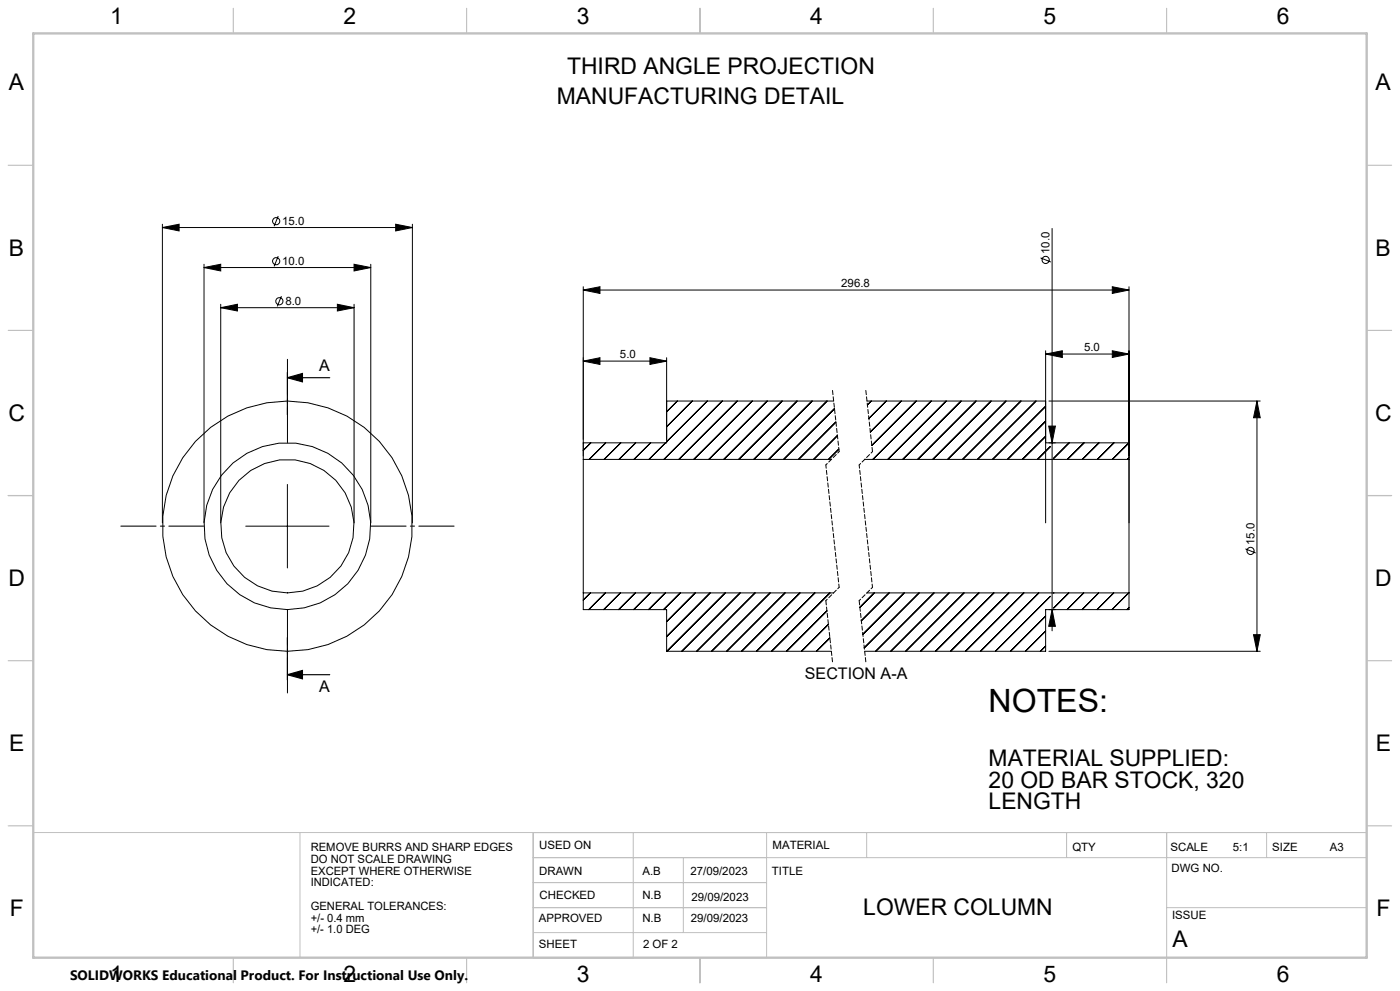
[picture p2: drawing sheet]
<svg xmlns="http://www.w3.org/2000/svg" width="420mm" height="297mm" viewBox="0 0 420 297" stroke-linecap="round" stroke-linejoin="round" font-family="sans-serif">
<g fill="none" stroke="#000" stroke-width=".3">
<path d="M48.7 68.2l5-1v2zM48.7 67.2v89.5M48.7 68.2h75M61.2 79.2v77.5M83.5 64.7l-1.3 3.1M83.5 76.8l-1.3 3M106.2 79.2l5 1-5 1zM111.2 79.2v77.5M118.7 67.2l5 1-5 1zM123.7 67.2v89.5M312.2 77.3l3 1.2M315.6 68.5v120.6"/>
<path d="M61.2 80.2l5-1v2zM61.2 80.2h50M66.2 92.2l5-1v2zM66.2 91.2v65.5M66.2 92.2h40M84.4 88.8l-1.2 3M101.2 91.2l5 1-5 1zM106.2 91.2v65.5M175 86.9l5-1v2zM175 85.9v51.8M175 86.9h163.7M333.7 85.9l5 1-5 1z"/>
<path d="M338.7 85.9v70.8M175 108.2l5-1v2zM175 108.2h25M195 107.2l5 1-5 1zM200 107.2v25.5h-25M313.7 106.1l5-1v2zM313.7 105.1v51.6M313.7 106.1h25M333.7 105.1l5 1-5 1zM175 137.7v40M175 137.7h74.4M177.2 132.7l-2.2 2.3"/>
<path d="M181.7 132.7l-5 5M186.2 132.7l-5 5M190.7 132.7l-5 5M195.2 132.7l-5 5M199.7 132.7l-5 5M200 120.2h50.1M203.2 120.2l-3.2 3.2M207.7 120.2l-7.7 7.7M212.2 120.2l-12.2 12.2M216.7 120.2l-17.5 17.5M221.2 120.2l-17.5 17.5M225.7 120.2l-17.6 17.5"/>
<path d="M230.2 120.2l-17.5 17.5M234.6 120.2l-17.5 17.5M239.1 120.2l-17.5 17.5M243.6 120.2l-17.5 17.5M248.1 120.2l-17.5 17.5M250.3 122.5l-15.2 15.2M250.8 126.5l-11.2 11.2M251.2 130.6l-7.1 7.1M251.6 134.6l-3 3.1M259.4 137.7h79.3v40M260.1 120.2h53.6M261.4 120.2l-1.2 1.2"/>
<path d="M265.9 120.2l-5.3 5.2M270.4 120.2l-9.3 9.3M274.8 120.2l-13.3 13.3M279.4 120.2l-17.5 17.5M283.8 120.2l-17.5 17.5M288.3 120.2l-17.5 17.5M292.8 120.2l-17.5 17.5M297.3 120.2l-17.5 17.5M301.8 120.2l-17.5 17.5M306.3 120.2l-17.5 17.5M310.8 120.2l-17.5 17.5M313.7 132.7h25l-5 5"/>
<path d="M313.7 121.8l-15.9 15.9M313.7 126.3l-11.4 11.4M313.7 130.8l-7 6.9M314.6 127.7h2l-1 5zM314.7 120.2h63.4M315.1 133.8l-3.8 3.9M320.7 132.7l-4.6 4.6M325.2 132.7l-5 5M329.7 132.7l-5 5M334.2 132.7l-5 5M338.7 137.2l-.5 .5M377.1 120.2v75"/>
<path d="M377.1 120.2l1 5h-2zM73.7 157.7h25M86.2 145.2v25M175 177.7v5h25v12.5M175 177.7h75.1M177.1 177.7l-2.1 2.1M181.6 177.7l-5 5M186.1 177.7l-5 5M190.6 177.7l-5 5M195.1 177.7l-5 5M199.6 177.7l-5 5M204.1 177.7l-5 5"/>
<path d="M208.6 177.7l-8.6 8.6M213 177.7l-13 13.1M217.6 177.7l-17.5 17.5M222 177.7l-17.5 17.5M226.5 177.7l-17.5 17.5M231 177.7l-17.5 17.5M235.5 177.7l-17.5 17.5M240 177.7l-17.5 17.5M244.5 177.7l-17.5 17.5M249 177.7l-17.5 17.5M260.1 177.7h78.6M262.3 177.7l-4.3 4.3"/>
<path d="M266.7 177.7l-8.3 8.4M271.3 177.7l-12.5 12.4M275.7 177.7l-16.4 16.5M280.2 177.7l-17.5 17.5M284.7 177.7l-17.5 17.5M289.2 177.7l-17.5 17.5M293.7 177.7l-17.5 17.5M298.2 177.7l-17.5 17.5M302.7 177.7l-17.5 17.5M307.2 177.7l-17.5 17.5M311.6 177.7l-17.5 17.5M315.1 178.7l-16.5 16.5"/>
<path d="M316.2 177.7h-.1M320.6 177.7l-4.5 4.5M325.1 177.7l-5 5M329.6 177.7l-5 5M334.1 177.7l-5 5M338.6 177.7l-5 5M338.7 177.7v5h-25v12.5h-54.3M373.6 164.5l3.1 1.2M200 195.2h49.4M248.1 183.1l-12.1 12.1M248.5 187.1l-8 8.1M249 191.2l-4.1 4"/>
<path d="M313.7 184.6l-10.6 10.6M313.7 189.1l-6.1 6.1M313.7 193.6l-1.6 1.6M314.7 195.2h63.4M315.6 182.7l1 5h-2zM315.6 182.7h.1M338.7 182.1l-.6 .6M376.1 190.2h2l-1 5z"/>
<circle cx="82.9" cy="66.3" r="1.07"/>
<circle cx="82.9" cy="78.3" r="1.07"/>
<circle cx="313.7" cy="77.9" r="1.07"/>
<circle cx="83.8" cy="90.3" r="1.07"/>
<circle cx="86.2" cy="157.7" r="37.5"/>
<circle cx="86.2" cy="157.7" r="20"/>
<circle cx="86.2" cy="157.7" r="25"/>
<circle cx="375.2" cy="165.1" r="1.07"/>
</g>
<path d="M86.2 113.2l4.5-1.3v2.5zM86.2 113.2h12.7M86.2 111.6v12.7M86.2 191.1v12.7M86.2 202.2l4.5-1.3v2.5zM86.2 202.2h12.7" fill="none" stroke="#000" stroke-width=".35"/>
<path d="M249.7 117l2 18.3M259.7 117l2 18.3M247.7 180l2 18.4M257.7 180l2 18.4" fill="none" stroke="#000" stroke-width=".3" stroke-dasharray="1.3 .6"/>
<path d="M251.7 135.3l-4 4M261.7 135.3l-4 4M251.7 176l-4 4M261.7 176l-4 4" fill="none" stroke="#000" stroke-width=".3" stroke-dasharray="1.3 .6" stroke-dashoffset=".7"/>
<path d="M247.7 139.3l4 36.7M257.7 139.3l4 36.7" fill="none" stroke="#000" stroke-width=".3" stroke-dasharray="1.3 .6" stroke-dashoffset=".3"/>
<path d="M86.2 132.7v-25M61.2 157.7h-25M111.2 157.7h25M86.2 182.7v25" fill="none" stroke="#000" stroke-width=".3" stroke-dasharray="15.2 1.3 1.3 1.3" stroke-dashoffset="4.6"/>
<g fill="none" stroke="#c0c0c0" stroke-width=".3">
<path d="M10 249.5h400v37.5h-400zM90 249.5v37.5M160 249.5v37.5M160 257h250M190 249.5v37.5M205 257v22.5M230 249.5v37.5M260 249.5v7.5M320 249.5v7.5M350 249.5v37.5M380 249.5v7.5M160 264.5h70"/>
<path d="M160 272h70M160 279.5h70M350 272h60"/>
</g>
<g fill="none" stroke="#c0c0c0" stroke-width=".35">
<path d="M70 2.5v7.5M140 2.5v7.5M210 2.5v7.5M280 2.5v7.5M350 2.5v7.5M2.5 49.5h7.5M410 49.5h7.5M2.5 99h7.5M410 99h7.5M2.5 148.5h7.5M410 148.5h7.5M2.5 198h7.5"/>
<path d="M410 198h7.5M2.5 247.5h7.5M410 247.5h7.5M70 287v7.5M140 287v7.5M210 287v7.5M280 287v7.5M350 287v7.5"/>
</g>
<path d="M10 10h400v277h-400z" fill="none" stroke="#c0c0c0" stroke-width=".7"/>
<g fill="#000">
<path d="M48.7 68.2l5-1v2zM118.7 67.2l5 1-5 1zM61.2 80.2l5-1v2zM106.2 79.2l5 1-5 1zM66.2 92.2l5-1v2zM101.2 91.2l5 1-5 1zM175 86.9l5-1v2zM333.7 85.9l5 1-5 1zM313.7 106.1l5-1v2zM333.7 105.1l5 1-5 1z"/>
<path d="M86.2 113.2l4.5-1.3v2.5zM86.2 202.2l4.5-1.3v2.5z"/>
<path d="M195 107.2l5 1-5 1zM175 108.2l5-1v2z"/>
<path d="M377.1 120.2l1 5h-2zM376.1 190.2h2l-1 5z"/>
<path d="M315.6 182.7l1 5h-2zM314.6 127.7h2l-1 5z"/>
</g>
<text font-size="9.6" x="296.6" y="213.4">NOTES:</text>
<g font-size="6.9">
<text x="33.1" y="7.3">1</text>
<text x="103.1" y="7.3">2</text>
<text x="173.1" y="7.3">3</text>
<text x="243.1" y="7.3">4</text>
<text x="313.1" y="7.3">5</text>
<text x="383.1" y="7.3">6</text>
<text x="170.1" y="22.1">THIRD ANGLE PROJECTION</text>
<text x="2.7" y="27.1">A</text>
<text x="412.7" y="27.1">A</text>
<text x="167.1" y="31.3">MANUFACTURING DETAIL</text>
<text x="2.7" y="76.6">B</text>
<text x="412.7" y="76.6">B</text>
<text x="2.5" y="126.1">C</text>
<text x="412.5" y="126.1">C</text>
<text x="2.5" y="175.6">D</text>
<text x="412.5" y="175.6">D</text>
<text x="2.7" y="225.1">E</text>
<text x="412.7" y="225.1">E</text>
<text x="296.6" y="229.6">MATERIAL SUPPLIED:</text>
<text x="296.6" y="236">20 OD BAR STOCK, 320</text>
<text x="296.6" y="242.5">LENGTH</text>
<text x="2.9" y="274.6">F</text>
<text x="259" y="274.1">LOWER COLUMN</text>
<text x="412.9" y="274.6">F</text>
<text x="351.7" y="283.8">A</text>
<text x="33.1" y="294.3">1</text>
<text x="103.1" y="294.3">2</text>
<text x="173.1" y="294.3">3</text>
<text x="243.1" y="294.3">4</text>
<text x="313.1" y="294.3">5</text>
<text x="383.1" y="294.3">6</text>
</g>
<g font-size="4.8">
<text x="95.7" y="111.2">A</text>
<text x="241.5" y="203.4">SECTION A-A</text>
<text x="95.7" y="207.4">A</text>
</g>
<text font-size="4.1" x="21" y="293.7">SOLIDWORKS Educational Product. For Instructional Use Only.</text>
<g font-size="3.4">
<text x="84.6" y="67.4">15.0</text>
<text x="314.9" y="76.1" transform="rotate(-90 314.9 76.1)">10.0</text>
<text x="84.6" y="79.4">10.0</text>
<text x="252.4" y="86.1">296.8</text>
<text x="85.6" y="91.4">8.0</text>
<text x="186" y="107.4">5.0</text>
<text x="325.2" y="105.3">5.0</text>
<text x="376.3" y="163.3" transform="rotate(-90 376.3 163.3)">15.0</text>
<text x="93.2" y="255.2">REMOVE BURRS AND SHARP EDGES</text>
<text x="161.8" y="254.3">USED ON</text>
<text x="231.7" y="254.3">MATERIAL</text>
<text x="321.7" y="255">QTY</text>
<text x="351.1" y="255">SCALE</text>
<text x="369.9" y="255">5:1</text>
<text x="381.7" y="255">SIZE</text>
<text x="398.9" y="255">A3</text>
<text x="93.2" y="258.7">DO NOT SCALE DRAWING</text>
<text x="93.2" y="262.2">EXCEPT WHERE OTHERWISE</text>
<text x="161.8" y="262.1">DRAWN</text>
<text x="192.7" y="262.1">A.B</text>
<text x="207.1" y="262.1">27/09/2023</text>
<text x="231.6" y="262.1">TITLE</text>
<text x="351.5" y="261.3">DWG NO.</text>
<text x="93.2" y="265.7">INDICATED:</text>
<text x="161.9" y="269.4">CHECKED</text>
<text x="192.7" y="269.4">N.B</text>
<text x="207.4" y="269.9">29/09/2023</text>
<text x="93.2" y="272.7">GENERAL TOLERANCES:</text>
<text x="351.6" y="275.4">ISSUE</text>
<text x="93.2" y="276.2">+/- 0.4 mm</text>
<text x="93.2" y="279.7">+/- 1.0 DEG</text>
<text x="161.7" y="276.4">APPROVED</text>
<text x="192.7" y="276.4">N.B</text>
<text x="207.3" y="276.4">29/09/2023</text>
<text x="161.7" y="284.1">SHEET</text>
<text x="192.9" y="284.1">2 OF 2</text>
</g>
</svg>
